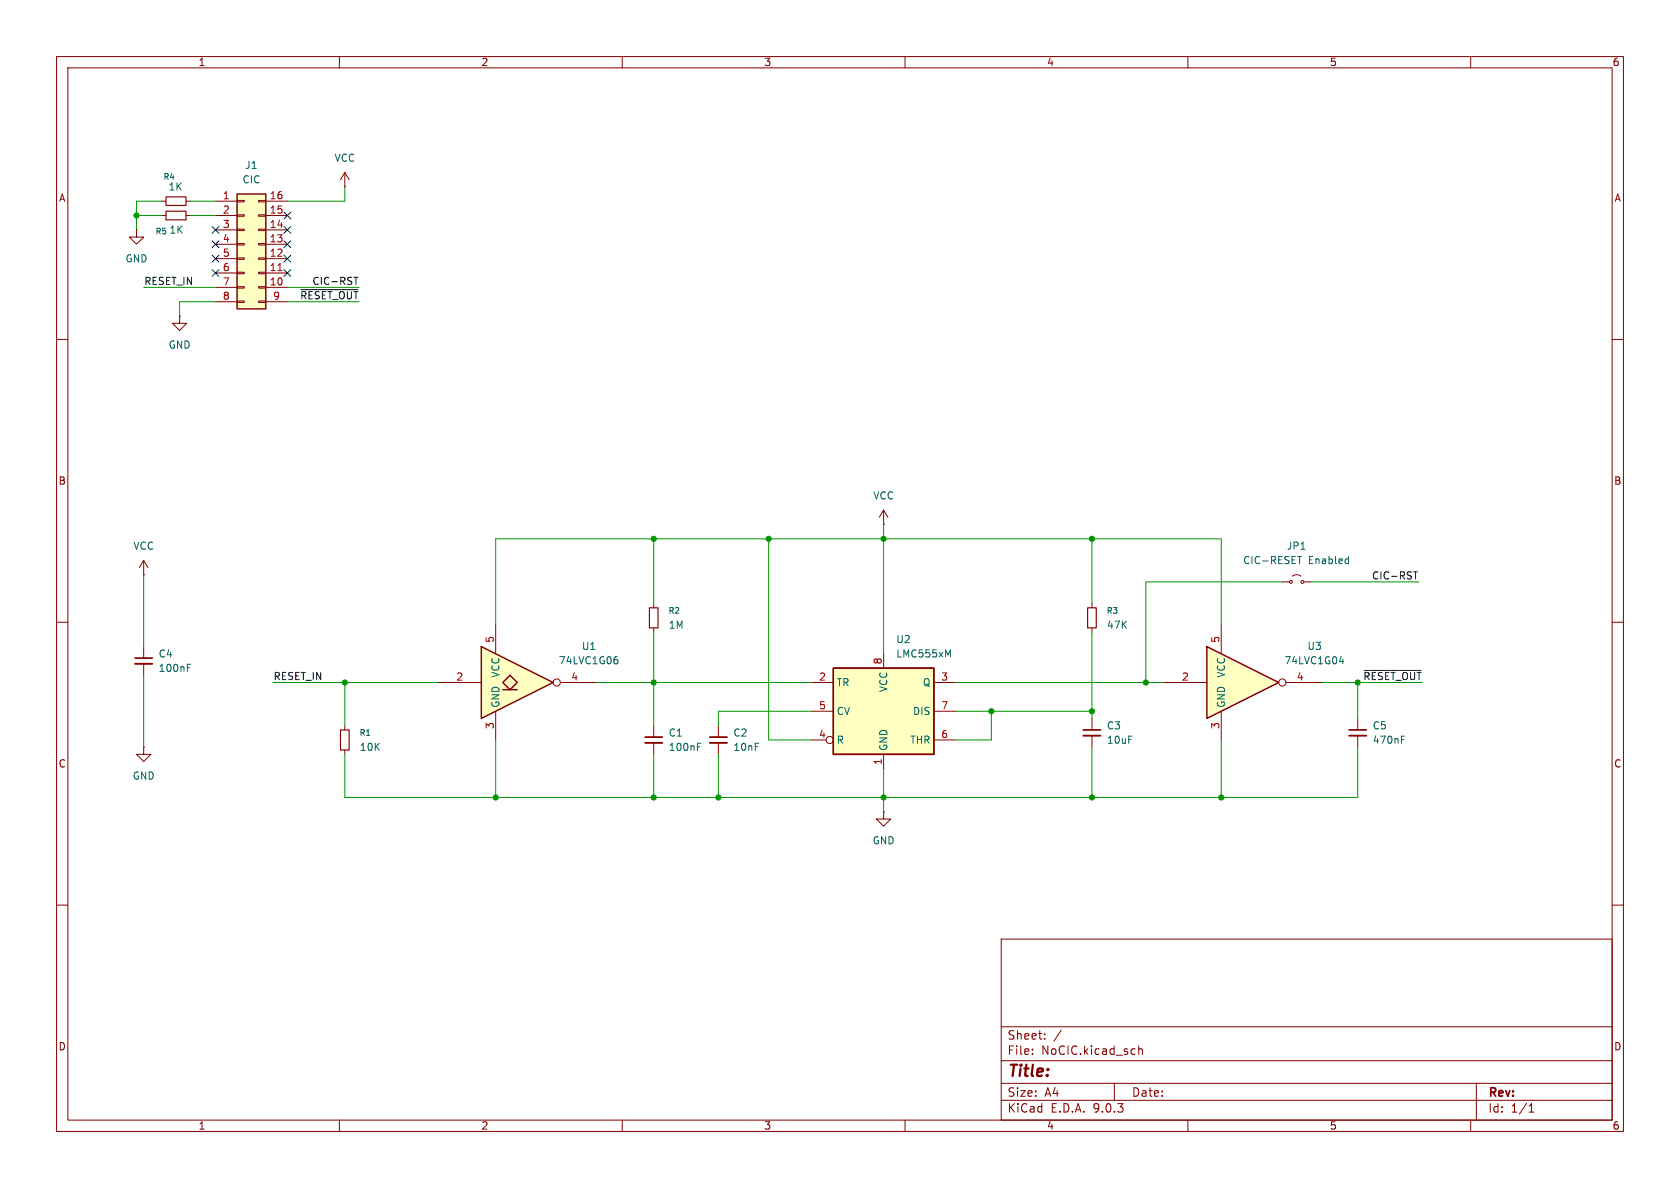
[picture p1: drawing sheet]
<svg xmlns="http://www.w3.org/2000/svg" width="297mm" height="210mm" viewBox="0 0 297 210" stroke-linecap="round" stroke-linejoin="round" font-family="sans-serif">
<g fill="none" stroke="#840000" stroke-width=".18">
<path d="M10 10h277v190h-277zM12 12h273v186h-273zM60 10v2M110 10v2M160 10v2M210 10v2M260 10v2M10 60h2M285 60h2M10 110h2M285 110h2M10 160h2"/>
<path d="M177 166h108v32h-108zM285 160h2M60 198v2M110 198v2M160 198v2M177 194.5h108M177 191.5h108M177 187.5h108M177 181.5h108M182.5 186.3v.1M182.5 185.5v.1M184.7 183.6v.1"/>
<path d="M184.7 182.8v.1M187.6 182.1l-1.3 2M197 191.5v3M201.3 184.9v1.5M201.3 185.5l.2-.1 .4 .1 .1 .9M210 198v2M260 198v2M261 191.5v6.5M270.3 196.6h.9M270.3 195.5l.4-.4v1.5"/>
</g>
<path d="M213.4 114.3l12.7 6.4-12.7 6.3z" fill="#ffffc2"/>
<path d="M213.4 114.3l12.7 6.4-12.7 6.3z" fill="none" stroke="#840000" stroke-width=".25"/>
<g fill="none" stroke="#840000" stroke-width=".18">
<path d="M25.4 99.1l-.8 1.2M25.4 99.1l.8 1.2M25.4 99.1v2.5M156.2 92.7h.1M156.2 90.2l-.8 1.2M156.2 90.2l.8 1.2M156.2 90.2v2.5M25.4 101.6h.1M193 106.7v.7M193 111v.8M215.9 110.5v5.1M193 127v2"/>
<path d="M193 130v2.1M205.7 120.7h7.7M215.9 125.7v5.1M227.3 120.7h6.4M240 127v2M240 130v2.1M156.2 143.5v1.3h1.3l-1.3 1.3-1.3-1.3h1.3M156.2 143.5h.1"/>
<circle cx="226.7" cy="120.6" r=".63"/>
</g>
<path d="M236.8 116.9h.8M237.4 116.5v.8M247.8 130.7h.4M247.8 130.1h.6" fill="none" stroke="#006464" stroke-width=".18"/>
<path d="M191.5 129h3.1M238.5 129h3.1" fill="none" stroke="#840000" stroke-width=".3"/>
<path d="M191.5 130h3.1M238.5 130h3.1" fill="none" stroke="#840000" stroke-width=".33"/>
<path d="M192.3 107.4h1.5v3.6h-1.5z" fill="none" stroke="#840000" stroke-width=".2"/>
<path d="M147.3 118.1h17.8v15.3h-17.8z" fill="#ffffc2"/>
<path d="M147.3 118.1h17.8v15.3h-17.8z" fill="none" stroke="#840000" stroke-width=".25"/>
<g fill="none" stroke="#840000" stroke-width=".18">
<path d="M156.2 115.6v2.5M143.5 120.7h3.8M143.5 125.7h3.8M143.5 130.8h2.5M156.2 133.4v2.5M165.1 120.7h3.8M165.1 125.7h3.8M165.1 130.8h3.8"/>
<circle cx="146.7" cy="130.8" r=".63"/>
</g>
<path d="M167.6 115.8l.4-.9v1.2" fill="none" stroke="#006464" stroke-width=".18"/>
<path d="M85.1 114.3l12.7 6.4-12.7 6.3z" fill="#ffffc2"/>
<path d="M88.9 121.9h2.5" fill="none" stroke="#ffffc2" stroke-width=".18"/>
<path d="M88.9 120.7l1.3-1.3 1.2 1.3-1.2 1.2z" fill="#ffffc2"/>
<path d="M85.1 114.3l12.7 6.4-12.7 6.3zM88.9 120.7l1.3-1.3 1.2 1.3-1.2 1.2zM88.9 121.9h2.5" fill="none" stroke="#840000" stroke-width=".25"/>
<g fill="none" stroke="#840000" stroke-width=".18">
<path d="M87.6 110.5v5.1M115.6 106.7v.7M115.6 111v.8M226.7 102.9h1.3M228.5 101.9l.8-.3 .7 .3M230.5 102.9h1.3M61 128.3v.7M61 132.6v.8M77.5 120.7h7.6M87.6 125.7v5.1M99.1 120.7h6.3M115.6 128.3v2"/>
<path d="M115.6 131.3v2.1M127 128.3v2M127 131.3v2.1"/>
<circle cx="228.2" cy="102.9" r=".25"/>
<circle cx="230.3" cy="102.9" r=".25"/>
<circle cx="98.4" cy="120.6" r=".63"/>
</g>
<path d="M229.4 98.4h.7M238.3 98.8l.1 .1M238.4 98.4v1.2M238.4 99.6h-.1M108.8 116.6h.2l.3 .2-.1 .4-.4 .1M108.9 116.1h.2M123.3 132h.4M123.3 131.4h.6" fill="none" stroke="#006464" stroke-width=".18"/>
<path d="M114 130.3h3.1M125.5 130.3h3" fill="none" stroke="#840000" stroke-width=".3"/>
<path d="M114 131.3h3.1M125.5 131.3h3" fill="none" stroke="#840000" stroke-width=".33"/>
<path d="M114.8 107.4h1.5v3.6h-1.5zM60.2 129h1.5v3.6h-1.5z" fill="none" stroke="#840000" stroke-width=".2"/>
<path d="M41.9 34.3h5.1v20.3h-5.1z" fill="#ffffc2"/>
<path d="M41.9 34.3h5.1v20.3h-5.1z" fill="none" stroke="#840000" stroke-width=".25"/>
<g fill="none" stroke="#840000" stroke-width=".18">
<path d="M28.6 35.6h.7M28.6 38.1h.7M32.9 35.6h.8M32.9 38.1h.8M38.1 35.6h3.8M38.1 38.1h3.8M41.9 35.4h1.3v.3h-1.3zM41.9 38h1.3v.2h-1.3zM45.7 35.4h1.3v.3h-1.3zM45.7 38h1.3v.2h-1.3zM47 35.6h3.8M47 38.1h3.8"/>
<path d="M61 33h.1M61 30.5l-.8 1.3M61 30.5l.7 1.3M61 30.5v2.5M24.1 40.6v1.3h1.3l-1.3 1.3-1.2-1.3h1.2M24.1 40.6h.1M31.7 55.9v1.3h1.3l-1.3 1.2-1.2-1.2h1.2M31.7 55.9h.1M38.1 40.6h3.8M38.1 43.2h3.8M38.1 45.7h3.8M38.1 48.3h3.8"/>
<path d="M38.1 50.8h3.8M38.1 53.3h3.8M41.9 40.5h1.3v.3h-1.3zM41.9 43.1h1.3v.2h-1.3zM41.9 45.6h1.3v.2h-1.3zM41.9 48.1h1.3v.3h-1.3zM41.9 50.7h1.3v.2h-1.3zM41.9 53.2h1.3v.3h-1.3zM45.7 40.5h1.3v.3h-1.3zM45.7 43.1h1.3v.2h-1.3zM45.7 45.6h1.3v.2h-1.3zM45.7 48.1h1.3v.3h-1.3z"/>
<path d="M45.7 50.7h1.3v.2h-1.3zM45.7 53.2h1.3v.3h-1.3zM47 40.6h3.8M47 43.2h3.8M47 45.7h3.8M47 48.3h3.8M47 50.8h3.8M47 53.3h3.8M25.4 114.3v2M25.4 117.3v2.1M25.4 132.1v1.3h1.3l-1.3 1.2-1.3-1.2h1.3M25.4 132.1h.1"/>
</g>
<path d="M49.1 47.8h.8" fill="none" stroke="#a90000" stroke-width=".18"/>
<path d="M29.3 37.3h3.6v1.6h-3.6zM29.3 34.8h3.6v1.5h-3.6z" fill="none" stroke="#840000" stroke-width=".2"/>
<path d="M23.9 116.3h3" fill="none" stroke="#840000" stroke-width=".3"/>
<path d="M23.9 117.3h3" fill="none" stroke="#840000" stroke-width=".33"/>
<path d="M33.1 118h.5M33.1 117.4h.6" fill="none" stroke="#006464" stroke-width=".18"/>
<path d="M53.2 51.2h10.1M62.6 49h.7M62.9 49v1.3M241.1 118.5h10.1M249.9 101.1h.7M250.2 101.1v1.3" fill="none" stroke="#0f0f0f" stroke-width=".18"/>
<g fill="none" stroke="#009600" stroke-width=".18">
<path d="M24.1 38.1h4.5M28.6 35.6h-4.5v5M33.7 38.1h4.4M33.7 35.6h4.4M61 33v2.6h-10.2M25.4 50.8h12.7M38.1 53.3h-6.4v2.6M50.8 53.3h12.7M50.8 50.8h12.7M115.6 95.3v11.4M135.9 95.3v35.5h7.6M156.2 92.7v22.9"/>
<path d="M193 95.3v11.4M25.4 101.6v12.7M25.4 119.4v12.7M87.6 110.5v-15.2h128.3v15.2M115.6 111.8v16.5M193 111.8v15.2M226.7 102.9h-24.1v17.8M231.8 102.9h19M48.3 120.7h29.2M61 120.7v7.6M87.6 130.8v10.2M105.4 120.7h38.1"/>
<path d="M115.6 133.4v7.6M127 133.4v7.6M143.5 125.7h-16.5v2.6M156.2 135.9v7.6M168.9 120.7h36.8M168.9 125.7h24.1M175.3 125.7v5.1h-6.4M193 132.1v8.9M215.9 130.8v10.2M233.7 120.7h17.8M240 132.1v8.9h-179v-7.6M240 120.7v6.3"/>
</g>
<g fill="none" stroke="#000084" stroke-width=".18">
<path d="M50.2 37.5l1.2 1.2M51.4 37.5l-1.2 1.2M37.5 45.1l1.2 1.2M37.5 47.7l1.2 1.2M37.5 40l1.2 1.2M37.5 42.6l1.2 1.2M38.7 45.1l-1.2 1.2M38.7 47.7l-1.2 1.2M38.7 40l-1.2 1.2M38.7 42.6l-1.2 1.2M50.2 40l1.2 1.2M50.2 45.1l1.2 1.2"/>
<path d="M50.2 47.7l1.2 1.2M50.2 42.6l1.2 1.2M51.4 40l-1.2 1.2M51.4 45.1l-1.2 1.2M51.4 47.7l-1.2 1.2M51.4 42.6l-1.2 1.2"/>
</g>
<g fill="#009600" stroke="#009600" stroke-width=".18">
<circle cx="156.2" cy="95.3" r=".46"/>
<circle cx="156.2" cy="141" r=".46"/>
<circle cx="202.6" cy="120.7" r=".46"/>
<circle cx="215.9" cy="141" r=".46"/>
<circle cx="193" cy="125.7" r=".46"/>
<circle cx="193" cy="95.3" r=".46"/>
<circle cx="175.3" cy="125.7" r=".46"/>
<circle cx="193" cy="141" r=".46"/>
<circle cx="240" cy="120.7" r=".46"/>
<circle cx="87.6" cy="141" r=".46"/>
<circle cx="115.6" cy="141" r=".46"/>
<circle cx="127" cy="141" r=".46"/>
<circle cx="135.9" cy="95.3" r=".46"/>
<circle cx="115.6" cy="120.7" r=".46"/>
<circle cx="115.6" cy="95.3" r=".46"/>
<circle cx="61" cy="120.7" r=".46"/>
<circle cx="24.1" cy="38.1" r=".46"/>
</g>
<text font-size="2.8" fill="#840000" x="178" y="190.9">Title:</text>
<g font-size="2.1" fill="#840000">
<text x="178" y="184">Sheet:</text>
<text x="178" y="186.7">File:</text>
<text x="184.1" y="186.7">NoCIC.kicad_sch</text>
<text x="178" y="196.9">KiCad</text>
<text x="178" y="194.1">Size:</text>
<text x="184.7" y="194.1">A4</text>
<text x="185.7" y="196.9">E.D.A.</text>
<text x="193.3" y="196.9">9.0.3</text>
<text x="200" y="194.1">Date:</text>
<text x="263" y="194.3">Rev:</text>
<text x="263" y="196.9">Id:</text>
<text x="267.1" y="196.9">1/1</text>
</g>
<g font-size="1.8" fill="#840000">
<text x="35" y="11.9">1</text>
<text x="85" y="11.9">2</text>
<text x="135" y="11.9">3</text>
<text x="185" y="11.9">4</text>
<text x="235" y="11.9">5</text>
<text x="285" y="11.9">6</text>
<text x="10.3" y="35.9">A</text>
<text x="285.3" y="35.9">A</text>
<text x="10.3" y="85.9">B</text>
<text x="285.3" y="85.9">B</text>
<text x="10.3" y="135.9">C</text>
<text x="285.3" y="135.9">C</text>
<text x="10.3" y="185.9">D</text>
<text x="285.3" y="185.9">D</text>
<text x="35" y="199.9">1</text>
<text x="85" y="199.9">2</text>
<text x="135" y="199.9">3</text>
<text x="185" y="199.9">4</text>
<text x="235" y="199.9">5</text>
<text x="285" y="199.9">6</text>
</g>
<g font-size="1.8" fill="#006464">
<text x="59" y="28.8">VCC</text>
<text x="29.7" y="33.9">1K</text>
<text x="42.8" y="32.6">CIC</text>
<text x="43.3" y="30.1">J1</text>
<text x="29.9" y="41.5">1K</text>
<text x="22.1" y="46.6">GND</text>
<text x="29.7" y="61.8">GND</text>
<text x="154.3" y="88.5">VCC</text>
<text x="23.5" y="97.4">VCC</text>
<text x="219.7" y="99.9">CIC-RESET</text>
<text x="227.4" y="97.4">JP1</text>
<text x="231.3" y="99.9">Enabled</text>
<text x="118.1" y="111.4">1M</text>
<text x="158.4" y="113.9">U2</text>
<text x="195.6" y="111.4">47K</text>
<text x="27.9" y="116.4">C4</text>
<text x="27.9" y="119">100nF</text>
<text x="88.5" y="119.9" transform="rotate(-90 88.5 119.9)">VCC</text>
<text x="98.7" y="117.6">74LVC1G06</text>
<text x="102.8" y="115.1">U1</text>
<text x="158.4" y="116.4">LMC555xM</text>
<text x="216.8" y="119.9" transform="rotate(-90 216.8 119.9)">VCC</text>
<text x="227" y="117.6">74LVC1G04</text>
<text x="231" y="115.1">U3</text>
<text x="88.5" y="125.2" transform="rotate(-90 88.5 125.2)">GND</text>
<text x="147.8" y="121.5">TR</text>
<text x="157.1" y="122.4" transform="rotate(-90 157.1 122.4)">VCC</text>
<text x="163.1" y="121.5">Q</text>
<text x="216.8" y="125.2" transform="rotate(-90 216.8 125.2)">GND</text>
<text x="118.1" y="130.4">C1</text>
<text x="129.5" y="130.4">C2</text>
<text x="147.8" y="126.6">CV</text>
<text x="147.8" y="131.7">R</text>
<text x="160.8" y="131.7">THR</text>
<text x="161.3" y="126.6">DIS</text>
<text x="195.6" y="129.1">C3</text>
<text x="195.6" y="131.7">10uF</text>
<text x="242.6" y="129.1">C5</text>
<text x="242.6" y="131.7">470nF</text>
<text x="63.5" y="132.9">10K</text>
<text x="118.1" y="132.9">100nF</text>
<text x="129.5" y="132.9">10nF</text>
<text x="157.1" y="132.8" transform="rotate(-90 157.1 132.8)">GND</text>
<text x="23.4" y="138">GND</text>
<text x="154.2" y="149.5">GND</text>
</g>
<g font-size="1.8" fill="#a90000">
<text x="39.3" y="35.3">1</text>
<text x="47.6" y="35.3">16</text>
<text x="39.3" y="37.8">2</text>
<text x="39.3" y="40.4">3</text>
<text x="47.6" y="37.8">15</text>
<text x="47.6" y="40.4">14</text>
<text x="39.3" y="42.9">4</text>
<text x="39.3" y="45.5">5</text>
<text x="47.6" y="42.9">13</text>
<text x="47.6" y="45.5">12</text>
<text x="39.3" y="48">6</text>
<text x="39.3" y="50.5">7</text>
<text x="39.3" y="53.1">8</text>
<text x="47.6" y="48">11</text>
<text x="47.6" y="50.5">10</text>
<text x="48.2" y="53.1">9</text>
<text x="87.4" y="113.7" transform="rotate(-90 87.4 113.7)">5</text>
<text x="215.6" y="113.7" transform="rotate(-90 215.6 113.7)">5</text>
<text x="156" y="117.5" transform="rotate(-90 156 117.5)">8</text>
<text x="80.6" y="120.4">2</text>
<text x="100.9" y="120.4">4</text>
<text x="144.7" y="120.4">2</text>
<text x="144.7" y="125.5">5</text>
<text x="166.3" y="120.4">3</text>
<text x="166.3" y="125.5">7</text>
<text x="208.8" y="120.4">2</text>
<text x="229.2" y="120.4">4</text>
<text x="87.4" y="129" transform="rotate(-90 87.4 129)">3</text>
<text x="144.7" y="130.6">4</text>
<text x="166.3" y="130.6">6</text>
<text x="215.6" y="129" transform="rotate(-90 215.6 129)">3</text>
<text x="156" y="135.3" transform="rotate(-90 156 135.3)">1</text>
</g>
<g font-size="1.8" fill="#0f0f0f">
<text x="25.4" y="50.5">RESET_IN</text>
<text x="53" y="53">~{RESET_OUT}</text>
<text x="55.1" y="50.5">CIC-RST</text>
<text x="242.5" y="102.5">CIC-RST</text>
<text x="48.3" y="120.3">RESET_IN</text>
<text x="240.9" y="120.3">~{RESET_OUT}</text>
</g>
<g font-size="1.4" fill="#006464">
<text x="28.8" y="32">R4</text>
<text x="27.4" y="41.6">R5</text>
<text x="118.1" y="108.7">R2</text>
<text x="195.5" y="108.7">R3</text>
<text x="63.5" y="130.3">R1</text>
</g>
</svg>
